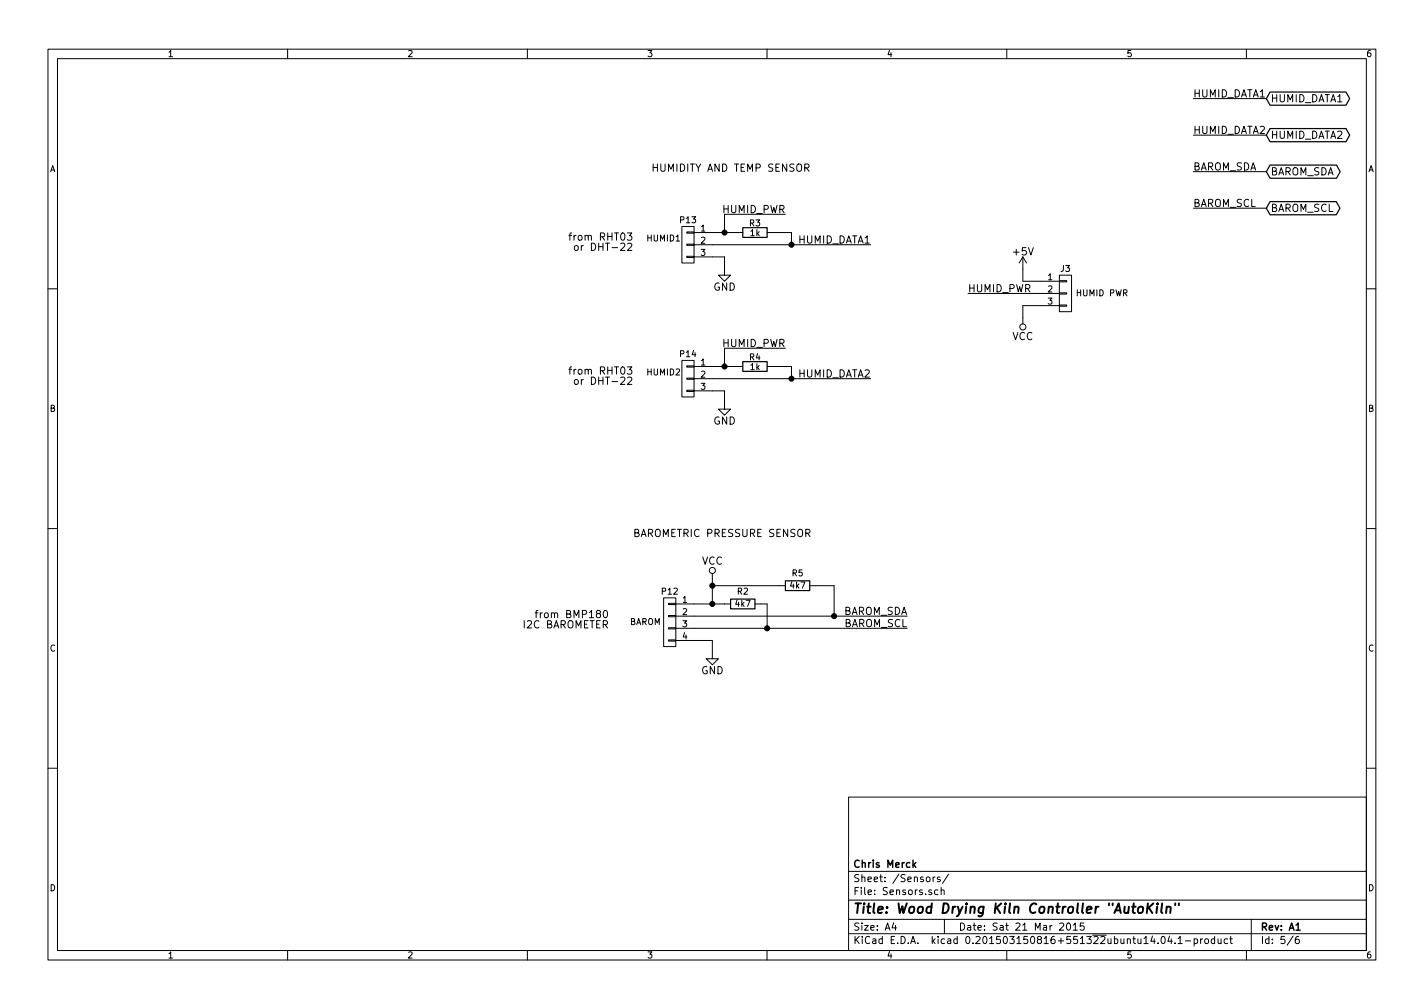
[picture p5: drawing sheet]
EESchema Schematic File Version 2
LIBS:power
LIBS:device
LIBS:transistors
LIBS:conn
LIBS:linear
LIBS:regul
LIBS:74xx
LIBS:cmos4000
LIBS:adc-dac
LIBS:memory
LIBS:xilinx
LIBS:special
LIBS:microcontrollers
LIBS:dsp
LIBS:microchip
LIBS:analog_switches
LIBS:motorola
LIBS:texas
LIBS:intel
LIBS:audio
LIBS:interface
LIBS:digital-audio
LIBS:philips
LIBS:display
LIBS:cypress
LIBS:siliconi
LIBS:opto
LIBS:atmel
LIBS:contrib
LIBS:valves
LIBS:custom
LIBS:autokiln-cache
EELAYER 25 0
EELAYER END
$Descr A4 11693 8268
encoding utf-8
Sheet 5 6
Title "Wood Drying Kiln Controller \"AutoKiln\""
Date "Sat 21 Mar 2015"
Rev "A1"
Comp "Chris Merck"
Comment1 ""
Comment2 ""
Comment3 ""
Comment4 ""
$EndDescr
$Comp
L CONN_01X03 P13
U 1 1
P 5650 2000
F 0 "P13" H 5650 2200 50  0000 C CNN
F 1 "HUMID1" H 5850 2050 50  0000 C CNN
F 2 "autokiln:OSTOQ037151" H 5650 2000 60  0001 C CNN
F 3 "" H 5650 2000 60  0000 C CNN
	1    5650 2000
	-1   0    0    -1  
$EndComp
Text Notes 5200 2050 2    60   ~ 0
from RHT03\nor DHT-22
Wire Wire Line
	5850 1900 6050 1900
Wire Wire Line
	5950 1750 5950 1900
Wire Wire Line
	5850 2100 5950 2100
Wire Wire Line
	5950 2100 5950 2200
$Comp
L GND #PWR050
U 1 1
P 5950 2200
F 0 "#PWR050" H 5950 1950 60  0001 C CNN
F 1 "GND" H 5950 2050 60  0000 C CNN
F 2 "" H 5950 2200 60  0000 C CNN
F 3 "" H 5950 2200 60  0000 C CNN
	1    5950 2200
	1    0    0    -1  
$EndComp
Wire Wire Line
	5850 2000 7150 2000
$Comp
L R R3
U 1 1
P 6200 1900
F 0 "R3" V 6280 1900 50  0000 C CNN
F 1 "1k" V 6200 1900 50  0000 C CNN
F 2 "Resistors_SMD:R_0805_HandSoldering" V 6130 1900 30  0001 C CNN
F 3 "" H 6200 1900 30  0000 C CNN
	1    6200 1900
	0    1    -1   0   
$EndComp
Connection ~ 5950 1900
Wire Wire Line
	6350 1900 6500 1900
Wire Wire Line
	6500 1900 6500 2000
Connection ~ 6500 2000
Text Label 7150 2000 2    60   ~ 0
HUMID_DATA1
Wire Wire Line
	9800 1100 10400 1100
Text Label 9800 1100 0    60   ~ 0
HUMID_DATA2
Text GLabel 10400 1100 2    60   BiDi ~ 0
HUMID_DATA2
Text Notes 5350 1400 0    60   ~ 0
HUMIDITY AND TEMP SENSOR
$Comp
L CONN_01X04 P12
U 1 1
P 5500 5100
F 0 "P12" H 5500 5350 50  0000 C CNN
F 1 "BAROM" H 5700 5100 50  0000 C CNN
F 2 "autokiln:ostoq047151" H 5500 5100 60  0001 C CNN
F 3 "" H 5500 5100 60  0000 C CNN
	1    5500 5100
	-1   0    0    -1  
$EndComp
Text Notes 5000 5150 2    60   ~ 0
from BMP180\nI2C BAROMETER\n
Text Notes 5200 4400 0    60   ~ 0
BAROMETRIC PRESSURE SENSOR
Wire Wire Line
	5700 4950 5950 4950
Wire Wire Line
	5850 4750 5850 4950
$Comp
L VCC #PWR051
U 1 1
P 5850 4750
F 0 "#PWR051" H 5850 4600 60  0001 C CNN
F 1 "VCC" H 5850 4900 60  0000 C CNN
F 2 "" H 5850 4750 60  0000 C CNN
F 3 "" H 5850 4750 60  0000 C CNN
	1    5850 4750
	1    0    0    -1  
$EndComp
Wire Wire Line
	5700 5050 7450 5050
Wire Wire Line
	5700 5150 7450 5150
Wire Wire Line
	5700 5250 5850 5250
Wire Wire Line
	5850 5250 5850 5350
$Comp
L GND #PWR052
U 1 1
P 5850 5350
F 0 "#PWR052" H 5850 5100 60  0001 C CNN
F 1 "GND" H 5850 5200 60  0000 C CNN
F 2 "" H 5850 5350 60  0000 C CNN
F 3 "" H 5850 5350 60  0000 C CNN
	1    5850 5350
	1    0    0    -1  
$EndComp
Text Label 7450 5050 2    60   ~ 0
BAROM_SDA
Text Label 7450 5150 2    60   ~ 0
BAROM_SCL
$Comp
L R R2
U 1 1
P 6100 4950
F 0 "R2" V 6000 4950 50  0000 C CNN
F 1 "4k7" V 6100 4950 50  0000 C CNN
F 2 "Resistors_SMD:R_0805_HandSoldering" V 6030 4950 30  0001 C CNN
F 3 "" H 6100 4950 30  0000 C CNN
	1    6100 4950
	0    1    1    0   
$EndComp
$Comp
L R R5
U 1 1
P 6550 4800
F 0 "R5" V 6450 4800 50  0000 C CNN
F 1 "4k7" V 6550 4800 50  0000 C CNN
F 2 "Resistors_SMD:R_0805_HandSoldering" V 6480 4800 30  0001 C CNN
F 3 "" H 6550 4800 30  0000 C CNN
	1    6550 4800
	0    1    1    0   
$EndComp
Connection ~ 5850 4950
Wire Wire Line
	5850 4800 6400 4800
Connection ~ 5850 4800
Wire Wire Line
	6700 4800 6850 4800
Wire Wire Line
	6850 4800 6850 5050
Connection ~ 6850 5050
Wire Wire Line
	6250 4950 6300 4950
Wire Wire Line
	6300 4950 6300 5150
Connection ~ 6300 5150
Wire Wire Line
	9800 1400 10400 1400
Text Label 9800 1400 0    60   ~ 0
BAROM_SDA
Text GLabel 10400 1400 2    60   BiDi ~ 0
BAROM_SDA
Wire Wire Line
	9800 1700 10400 1700
Text Label 9800 1700 0    60   ~ 0
BAROM_SCL
Text GLabel 10400 1700 2    60   BiDi ~ 0
BAROM_SCL
Wire Wire Line
	9800 800  10400 800 
Text Label 9800 800  0    60   ~ 0
HUMID_DATA1
Text GLabel 10400 800  2    60   BiDi ~ 0
HUMID_DATA1
$Comp
L CONN_01X03 P14
U 1 1
P 5650 3100
F 0 "P14" H 5650 3300 50  0000 C CNN
F 1 "HUMID2" H 5850 3150 50  0000 C CNN
F 2 "autokiln:OSTOQ037151" H 5650 3100 60  0001 C CNN
F 3 "" H 5650 3100 60  0000 C CNN
	1    5650 3100
	-1   0    0    -1  
$EndComp
Text Notes 5200 3150 2    60   ~ 0
from RHT03\nor DHT-22
Wire Wire Line
	5850 3000 6050 3000
Wire Wire Line
	5950 2850 5950 3000
Wire Wire Line
	5850 3200 5950 3200
Wire Wire Line
	5950 3200 5950 3300
$Comp
L GND #PWR053
U 1 1
P 5950 3300
F 0 "#PWR053" H 5950 3050 60  0001 C CNN
F 1 "GND" H 5950 3150 60  0000 C CNN
F 2 "" H 5950 3300 60  0000 C CNN
F 3 "" H 5950 3300 60  0000 C CNN
	1    5950 3300
	1    0    0    -1  
$EndComp
Wire Wire Line
	5850 3100 7150 3100
$Comp
L R R4
U 1 1
P 6200 3000
F 0 "R4" V 6280 3000 50  0000 C CNN
F 1 "1k" V 6200 3000 50  0000 C CNN
F 2 "Resistors_SMD:R_0805_HandSoldering" V 6130 3000 30  0001 C CNN
F 3 "" H 6200 3000 30  0000 C CNN
	1    6200 3000
	0    1    -1   0   
$EndComp
Connection ~ 5950 3000
Wire Wire Line
	6350 3000 6500 3000
Wire Wire Line
	6500 3000 6500 3100
Connection ~ 6500 3100
Text Label 7150 3100 2    60   ~ 0
HUMID_DATA2
$Comp
L CONN_01X03 J3
U 1 1
P 8750 2400
F 0 "J3" H 8750 2600 50  0000 C CNN
F 1 "HUMID PWR" H 9050 2400 50  0000 C CNN
F 2 "Pin_Headers:Pin_Header_Straight_1x03" H 8750 2400 60  0001 C CNN
F 3 "" H 8750 2400 60  0000 C CNN
	1    8750 2400
	1    0    0    -1  
$EndComp
Wire Wire Line
	8550 2400 7950 2400
Text Label 7950 2400 0    60   ~ 0
HUMID_PWR
Wire Wire Line
	8550 2300 8400 2300
Wire Wire Line
	8400 2300 8400 2200
Wire Wire Line
	8550 2500 8400 2500
Wire Wire Line
	8400 2500 8400 2600
$Comp
L +5V #PWR054
U 1 1
P 8400 2200
F 0 "#PWR054" H 8400 2050 60  0001 C CNN
F 1 "+5V" H 8400 2340 60  0000 C CNN
F 2 "" H 8400 2200 60  0000 C CNN
F 3 "" H 8400 2200 60  0000 C CNN
	1    8400 2200
	1    0    0    -1  
$EndComp
$Comp
L VCC #PWR055
U 1 1
P 8400 2600
F 0 "#PWR055" H 8400 2450 60  0001 C CNN
F 1 "VCC" H 8400 2750 60  0000 C CNN
F 2 "" H 8400 2600 60  0000 C CNN
F 3 "" H 8400 2600 60  0000 C CNN
	1    8400 2600
	-1   0    0    1   
$EndComp
Wire Wire Line
	5950 1750 6450 1750
Wire Wire Line
	5950 2850 6450 2850
Text Label 6450 1750 2    60   ~ 0
HUMID_PWR
Text Label 6450 2850 2    60   ~ 0
HUMID_PWR
$EndSCHEMATC
